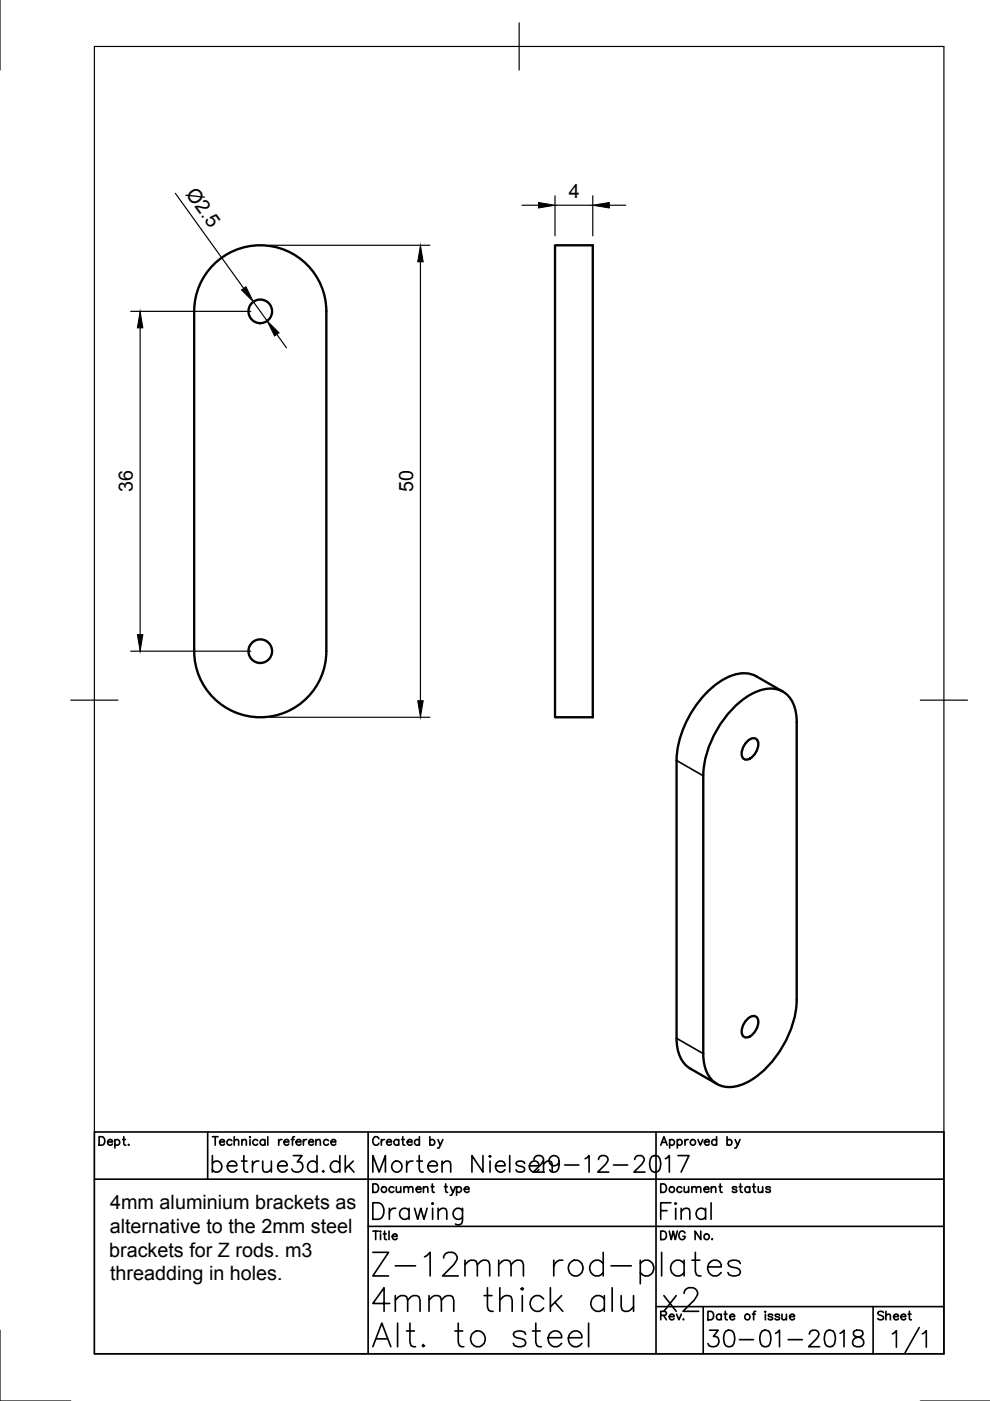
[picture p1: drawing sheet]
<svg xmlns="http://www.w3.org/2000/svg" width="210mm" height="297mm" viewBox="0 0 210 297" stroke-linecap="round" stroke-linejoin="round" font-family="sans-serif">
<!-- layer: Visible -->
<g fill="none" stroke="#000" stroke-width=".5">
<path d="M44.8 56.6a14 14 0 0 1 15.4-3.7 14 14 0 0 1 9 13.1v72.1a14 14 0 0 1-14 14 14 14 0 0 1-14-14v-72.1a14 14 0 0 1 3.6-9.4zM117.7 52h8v100.1h-8zM155.7 149.9a12 12 0 0 1 8-3.9 5.2 5.2 0 0 1 4.9 4.4l.3 2.7v58.9a21.9 21.9 0 0 1-9.9 17.1 6.9 6.9 0 0 1-7.4 .5 7.3 7.3 0 0 1-2.5-6.2v-58.9a22 22 0 0 1 6.6-14.6zM158.5 157.1a1.37 1.37 0 0 1 2-.2 3.3 3.3 0 0 1-2.4 4.2 1.26 1.26 0 0 1-.8-1.9 4.2 4.2 0 0 1 1.2-2.1zM166 146.6l-5.7-3.2a7.4 7.4 0 0 0-7.6 1.1 22 22 0 0 0-9.3 16.7v58.9a7.2 7.2 0 0 0 3 6.5l5.6 3.2M158.5 216a1.37 1.37 0 0 1 2-.2 3.3 3.3 0 0 1-2.4 4.2 1.26 1.26 0 0 1-.8-1.9 4.2 4.2 0 0 1 1.2-2.1z"/>
<circle cx="55.2" cy="66" r="2.5"/>
<circle cx="55.2" cy="138.1" r="2.5"/>
</g>
<!-- layer: Visible Narrow -->
<path d="M143.4 161.2l5.7 3.3M143.4 220.1l5.7 3.3" fill="none" stroke="#000" stroke-width=".35"/>
<!-- layer: Border -->
<path d="M0 -.1v15M20 9.9h180.1v277.1h-180.1zM110.1 4.8v10.1M15 148.4h10M195.1 148.4h10M0 282v15h15M195.1 297h14.9" fill="none" stroke="#000" stroke-width=".25"/>
<!-- layer: TitleBlock -->
<g fill="none" stroke="#000" stroke-width=".35">
<path d="M20 240h180.1v47h-180.1zM20 250h180.1M21 241h.6a.96 .96 0 0 1 .6 .9 .96 .96 0 0 1-.6 .9h-.6zM22.8 242.1h1a.55 .55 0 0 0-.7-.4 .55 .55 0 0 0-.2 .8 .54 .54 0 0 0 .9 0M24.4 241.9a.57 .57 0 0 1 .8-.1 .57 .57 0 0 1 0 .8 .57 .57 0 0 1-.8-.1M24.4 241.6v1.8M26 241.6h.6M26.2 241v1.5l.1 .2 .4 .1M27.3 242.6v.2l.1-.1M44 240v10M45 241h1.2M45.6 241v1.8"/>
<path d="M46.6 242.1h1a.55 .55 0 0 0-.8-.4 .55 .55 0 0 0-.1 .8 .54 .54 0 0 0 .9 0M49.1 241.9a.57 .57 0 0 0-.8-.1 .57 .57 0 0 0 0 .8 .57 .57 0 0 0 .8-.1M49.7 241.9l.4-.3 .4 .1 .1 1.1M49.7 241v1.8M51.3 241.9l.4-.3 .4 .1 .1 1.1M51.3 241.6v1.2M53 241v.2zM53 241.6v1.2M54.6 241.9a.57 .57 0 0 0-.8-.1 .57 .57 0 0 0 0 .8 .57 .57 0 0 0 .8-.1M56.2 241.9a.57 .57 0 0 0-.9-.1 .57 .57 0 0 0 0 .8 .57 .57 0 0 0 .9-.1M56.2 241.6v1.2M56.8 241v1.8"/>
<path d="M59.1 241.6v1.2M59.8 241.6a.58 .58 0 0 0-.7 .5M60.2 242.1h1a.55 .55 0 0 0-.7-.4 .55 .55 0 0 0-.2 .8 .54 .54 0 0 0 .9 0M61.8 241.6h.6M62.4 241l-.3 .1-.1 .2v1.5M62.8 242.1h1a.55 .55 0 0 0-.8-.4 .55 .55 0 0 0-.1 .8 .54 .54 0 0 0 .9 0M64.3 241.6v1.2M65 241.6a.58 .58 0 0 0-.7 .5M65.4 242.1h1.1a.55 .55 0 0 0-.8-.4 .55 .55 0 0 0-.2 .8 .54 .54 0 0 0 1 0M67 241.9l.4-.3 .4 .1 .1 1.1M67 241.6v1.2M69.6 241.9a.57 .57 0 0 0-.8-.1 .57 .57 0 0 0 0 .8 .57 .57 0 0 0 .8-.1"/>
<path d="M70.2 242.1h1a.55 .55 0 0 0-.8-.4 .55 .55 0 0 0-.2 .8 .54 .54 0 0 0 1 0M78.1 240v47M79.1 251h.6a.96 .96 0 0 1 .6 .9 .96 .96 0 0 1-.6 .9h-.6zM79.1 255h1.1a1.87 1.87 0 0 1 1.2 1.8 1.87 1.87 0 0 1-1.2 1.7h-1.1zM80.3 241.4a.66 .66 0 0 0-.7-.4 .66 .66 0 0 0-.5 .7v.4a.66 .66 0 0 0 .5 .7 .66 .66 0 0 0 .7-.4M80.9 241.6v1.2M81.5 241.6a.58 .58 0 0 0-.6 .5M82 242.1h1a.55 .55 0 0 0-.8-.5 .55 .55 0 0 0-.1 .9 .54 .54 0 0 0 .9 0M82.6 256.2v2.3M83.5 251.9a.57 .57 0 0 0-.8-.1 .57 .57 0 0 0 0 .8 .57 .57 0 0 0 .8 0M83.9 256.2a1.13 1.13 0 0 0-1.3 1M84 251.6l.1 1.1 .4 .1 .5-.3"/>
<path d="M84.5 241.9a.57 .57 0 0 0-.8-.1 .57 .57 0 0 0 0 .8 .57 .57 0 0 0 .8-.1M84.5 241.6v1.2M85 251.6v1.2M85.1 241.6h.6M85.4 241v1.5l.1 .2 .3 .1M85.7 252l.4-.4 .4 .1 .1 1.1M85.7 251.6v1.2M86.3 242.1h1.1a.55 .55 0 0 0-.8-.4 .55 .55 0 0 0-.2 .8 .54 .54 0 0 0 1 0M86.6 252l.4-.4 .5 .1v1.1M86.7 256.7a1.12 1.12 0 0 0-1.6-.2 1.12 1.12 0 0 0 0 1.7 1.12 1.12 0 0 0 1.6-.2M86.7 256.2v2.3M87.9 256.2l.7 2.3 .6-2.3 .7 2.3 .7-2.3"/>
<path d="M88.2 252.1h1.1a.55 .55 0 0 0-.8-.4 .55 .55 0 0 0-.2 .9 .54 .54 0 0 0 1 0M88.9 241.9a.57 .57 0 0 0-.8-.1 .57 .57 0 0 0 0 .8 .57 .57 0 0 0 .8-.1M88.9 241v1.8M89.8 252l.4-.4 .4 .1 .1 1.1M89.8 251.6v1.2M91.1 241.9a.57 .57 0 0 1 .9-.1 .57 .57 0 0 1 0 .8 .57 .57 0 0 1-.9-.1M91.1 241v1.8M91.7 251v1.5v.2l.4 .1M91.7 255l.2 .2-.2 .1-.1-.1zM91.7 256.2v2.3M92.9 241.6l.5 1.2 .5-1.2M92.9 256.8l.8-.6 .9 .1 .1 .5v1.7"/>
<path d="M92.9 256.2v2.3M94.5 251v1.5l.1 .2 .3 .1M95.5 251.6l.5 1.2 .5-1.2M96 252.8l-.2 .5-.4 .1M96.8 251.9a.57 .57 0 0 1 .9-.1 .57 .57 0 0 1 0 .8 .57 .57 0 0 1-.9 0M96.8 251.6v1.8M98.1 256.2v2.6a.92 .92 0 0 1-.6 .8 .92 .92 0 0 1-.9-.1M98.1 256.7a1.12 1.12 0 0 0-1.7-.2 1.12 1.12 0 0 0 0 1.7 1.12 1.12 0 0 0 1.7-.2M98.4 252.1h1.1a.55 .55 0 0 0-.8-.4 .55 .55 0 0 0-.2 .9 .54 .54 0 0 0 1 0M139.1 240v47M140.1 242.8l.7-1.8 .7 1.8M140.1 251h.6a.96 .96 0 0 1 .6 .9 .96 .96 0 0 1-.6 .9h-.6z"/>
<path d="M142 241.9a.57 .57 0 0 1 .8-.1 .57 .57 0 0 1 0 .8 .57 .57 0 0 1-.8-.1M142 241.6v1.8M143.6 241.9a.57 .57 0 0 1 .9-.1 .57 .57 0 0 1 0 .8 .57 .57 0 0 1-.9-.1M143.6 241.6v1.8M145.2 241.6v1.2M145.9 241.6a.58 .58 0 0 0-.7 .5M148 241.6l.5 1.2 .5-1.2M149.4 242.1h1a.55 .55 0 0 0-.8-.5 .55 .55 0 0 0-.2 .9 .54 .54 0 0 0 1 0M151.9 241.9a.57 .57 0 0 0-.8-.1 .57 .57 0 0 0 0 .8 .57 .57 0 0 0 .8-.1M151.9 241v1.8M152.7 251v1.5l.1 .2 .3 .1M154.2 241.9a.57 .57 0 0 1 .8-.1 .57 .57 0 0 1 0 .8 .57 .57 0 0 1-.8-.1"/>
<path d="M154.2 241v1.8M155.9 241.6l.5 1.2 .5-1.2M156.2 251.9a.54 .54 0 0 0-.9 0l.2 .2 .6 .2 .1 .3a.54 .54 0 0 1-.9 0M156.4 242.8l-.4 .6h-.2M156.7 251.6h.6M157 251v1.5l.1 .2 .3 .1M159 251.9a.57 .57 0 0 0-.9-.1 .57 .57 0 0 0 0 .8 .57 .57 0 0 0 .9 0M159 251.6v1.2M159.6 251.6h.6M159.8 251v1.5l.1 .2 .3 .1M160.8 251.6v1.1l.5 .1 .4-.3M161.7 251.6v1.2"/>
<path d="M163.3 251.9a.54 .54 0 0 0-.9 0l.1 .1 .7 .3 .1 .3a.54 .54 0 0 1-.9 0M78.1 260h122M139.1 277h61M149.1 277v10M152.9 278.9a.57 .57 0 0 0-.8-.1 .57 .57 0 0 0 0 .9 .57 .57 0 0 0 .8-.1M152.9 278.6v1.2M153.5 278.6h.6M153.8 278v1.5l.1 .2 .3 .1M154.7 279.1h1.1a.55 .55 0 0 0-.8-.4 .55 .55 0 0 0-.2 .9 .54 .54 0 0 0 1 0M159.5 278.6h.6M160.2 278l-.3 .1-.1 .3v1.4M162.3 278v.2z"/>
<path d="M162.3 278.6v1.2M163.8 278.9a.55 .55 0 0 0-.9 0l.1 .2 .7 .2 .1 .3a.54 .54 0 0 1-.9 0M165.3 278.9a.55 .55 0 0 0-1 0l.1 .2 .8 .2 .1 .3a.54 .54 0 0 1-1 0M165.8 278.6l.1 1.1 .4 .1 .4-.3M166.7 278.6v1.2M167.4 279.1h1.1a.55 .55 0 0 0-.8-.4 .55 .55 0 0 0-.2 .9 .54 .54 0 0 0 1 0M185.1 277v10M189.2 282.8l.9-.7v3.5M194.9 281.5l-3 5.3M195.6 282.8l.8-.7v3.5"/>
<circle cx="81.4" cy="252.2" r=".6"/>
<circle cx="146.9" cy="242.2" r=".59"/>
<circle cx="158.5" cy="279.2" r=".59"/>
</g>
<!-- layer: Dimensions -->
<g fill="none" stroke="#000" stroke-width=".25">
<path d="M37.2 41l14.5 20.1M57.2 52h33.9M89.1 55.5v93.1M110.7 43.5h3.5M117.7 41.5v8.5M117.7 43.5h8M125.7 41.5v8.5M129.2 43.5h3.5M27.7 66h25.5M29.7 69.5v65.1M53.7 64l2.9 4M58.7 70.9l2 2.8"/>
<path d="M27.7 138.1h25.5M57.2 152.1h33.9"/>
</g>
<path d="M89.1 52l.6 3.5h-1.1zM114.2 42.9l3.5 .6-3.5 .6zM125.7 43.5l3.5-.6v1.2zM29.7 66l.6 3.5h-1.2zM51.2 61.5l1-.7 1.5 3.2zM56.6 68l2.6 2.5-1 .7zM29.1 134.6h1.2l-.6 3.5zM88.6 148.6h1.1l-.6 3.5z" fill="#000" stroke="#000" stroke-width=".21"/>
<text font-size="11" x="77.6" y="273.4">Z-12mm rod-plates</text>
<text font-size="9.3" x="77.6" y="279.4">4mm thick alu x2</text>
<text font-size="8.8" x="77.6" y="286.8">Alt. to steel</text>
<g font-size="7.1">
<text x="43.7" y="249.8">betrue3d.dk</text>
<text x="77.6" y="249.8">Morten Nielsen</text>
<text x="111.8" y="249.8">29-12-2017</text>
<text x="138.6" y="259.6">Final</text>
<text x="148.9" y="286.8">30-01-2018</text>
</g>
<g font-size="4.9">
<text x="138.6" y="281.2">Rev.</text>
<text x="184.9" y="281.2">Sheet</text>
</g>
<g font-size="4.2">
<text x="39.3" y="41.1" transform="rotate(54 39.3 41.1)">Ø2.5</text>
<text x="120.6" y="42">4</text>
<text x="28.2" y="104.4" transform="rotate(-90 28.2 104.4)">36</text>
<text x="87.6" y="104.4" transform="rotate(-90 87.6 104.4)">50</text>
<text x="23.4" y="256.4">4mm aluminium brackets as</text>
<text x="23.3" y="261.4">alternative to the 2mm steel</text>
<text x="23.1" y="266.5">brackets for Z rods. m3</text>
<text x="23.3" y="271.5">threadding in holes.</text>
</g>
</svg>
